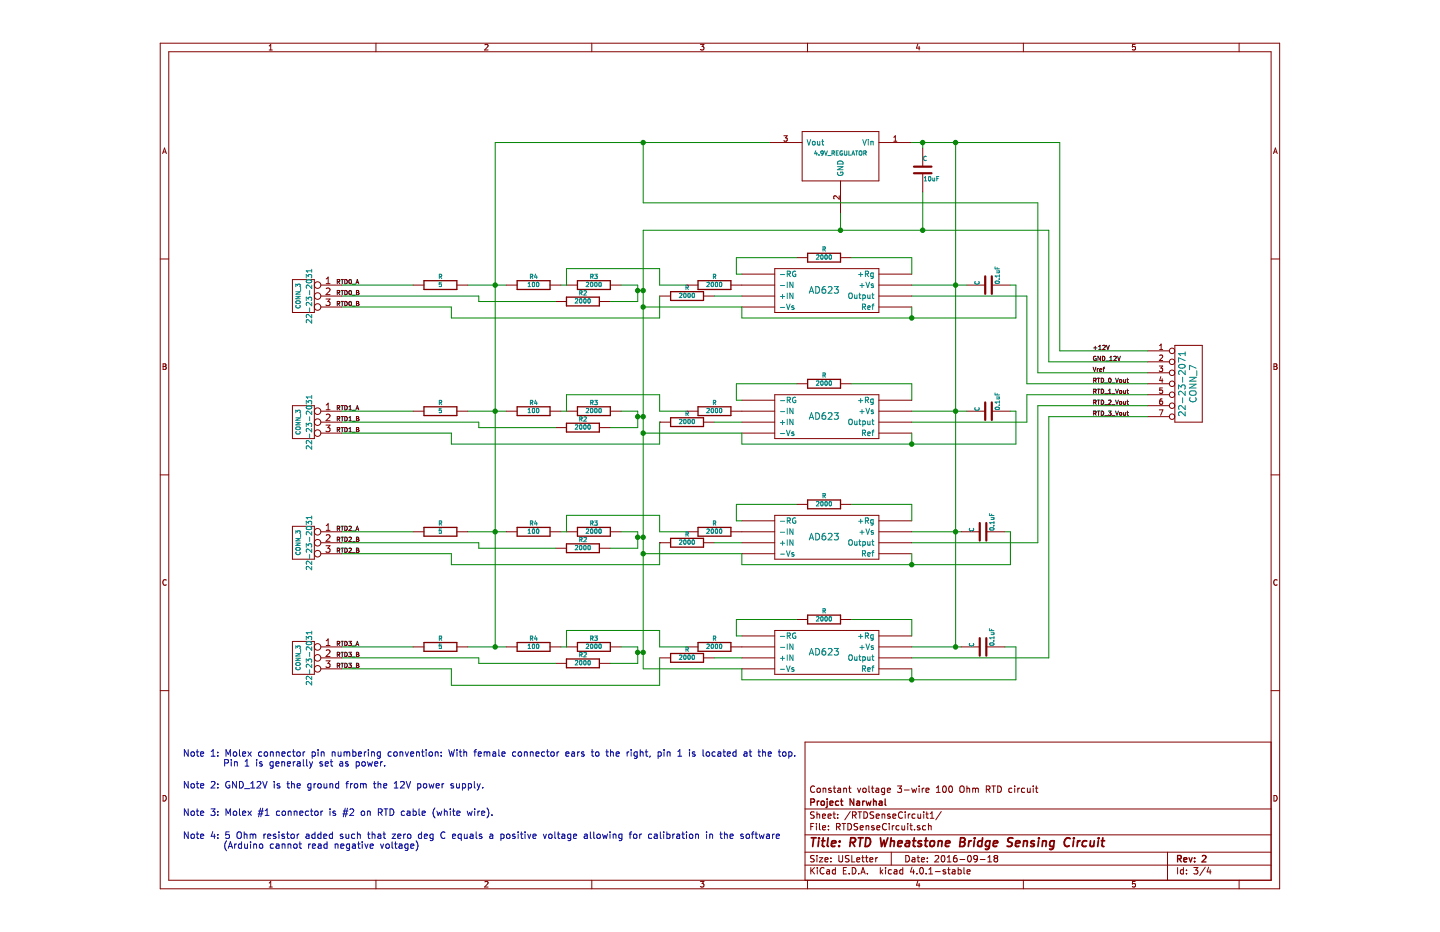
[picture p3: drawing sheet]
EESchema Schematic File Version 2
LIBS:Project_Narwhal_Electrical-rescue
LIBS:power
LIBS:device
LIBS:transistors
LIBS:conn
LIBS:linear
LIBS:regul
LIBS:74xx
LIBS:cmos4000
LIBS:adc-dac
LIBS:memory
LIBS:xilinx
LIBS:microcontrollers
LIBS:dsp
LIBS:microchip
LIBS:analog_switches
LIBS:motorola
LIBS:texas
LIBS:intel
LIBS:audio
LIBS:interface
LIBS:digital-audio
LIBS:philips
LIBS:display
LIBS:cypress
LIBS:siliconi
LIBS:opto
LIBS:atmel
LIBS:valves
LIBS:NarwhalLib
LIBS:Project_Narwhal_Electrical-cache
EELAYER 25 0
EELAYER END
$Descr USLetter 11000 8500
encoding utf-8
Sheet 4 4
Title "RTD Wheatstone Bridge Sensing Circuit"
Date "2016-09-18"
Rev "2"
Comp "Project Narwhal"
Comment1 "Constant voltage 3-wire 100 Ohm RTD circuit"
Comment2 ""
Comment3 ""
Comment4 ""
$EndDescr
$Comp
L CONN_3 22-23-2031
U 1 1
P 1700 2700
AR Path="/55E57BF5/55E5D538" Ref="22-23-2031"  Part="1" 
AR Path="/55E5C9A3/55E5D538" Ref="K?"  Part="1" 
AR Path="/55E62603/55E5D538" Ref="K"  Part="1" 
F 0 "K" V 1650 2700 50  0000 C CNN
F 1 "CONN_3" V 1750 2700 40  0000 C CNN
F 2 "" H 1700 2700 60  0000 C CNN
F 3 "" H 1700 2700 60  0000 C CNN
	1    1700 2700
	-1   0    0    -1  
$EndComp
$Comp
L CONN_3 22-23-2031
U 1 1
P 1700 3850
AR Path="/55E57BF5/55E5D545" Ref="22-23-2031"  Part="1" 
AR Path="/55E5C9A3/55E5D545" Ref="K?"  Part="1" 
AR Path="/55E62603/55E5D545" Ref="K"  Part="1" 
F 0 "K" V 1650 3850 50  0000 C CNN
F 1 "CONN_3" V 1750 3850 40  0000 C CNN
F 2 "" H 1700 3850 60  0000 C CNN
F 3 "" H 1700 3850 60  0000 C CNN
	1    1700 3850
	-1   0    0    -1  
$EndComp
$Comp
L CONN_3 22-23-2031
U 1 1
P 1700 4950
AR Path="/55E57BF5/55E5D54B" Ref="22-23-2031"  Part="1" 
AR Path="/55E5C9A3/55E5D54B" Ref="K?"  Part="1" 
AR Path="/55E62603/55E5D54B" Ref="K"  Part="1" 
F 0 "K" V 1650 4950 50  0000 C CNN
F 1 "CONN_3" V 1750 4950 40  0000 C CNN
F 2 "" H 1700 4950 60  0000 C CNN
F 3 "" H 1700 4950 60  0000 C CNN
	1    1700 4950
	-1   0    0    -1  
$EndComp
$Comp
L R-RESCUE-Project_Narwhal_Electrical R4
U 1 1
P 3800 2600
AR Path="/55E57BF5/55E5D562" Ref="R4"  Part="1" 
AR Path="/55E5C9A3/55E5D562" Ref="R?"  Part="1" 
AR Path="/55E62603/55E5D562" Ref="R"  Part="1" 
AR Path="/55E5D562" Ref="R?"  Part="1" 
F 0 "R" V 3880 2600 40  0000 C CNN
F 1 "100" V 3807 2601 40  0000 C CNN
F 2 "~" V 3730 2600 30  0000 C CNN
F 3 "~" H 3800 2600 30  0000 C CNN
	1    3800 2600
	0    -1   -1   0   
$EndComp
$Comp
L R-RESCUE-Project_Narwhal_Electrical R2
U 1 1
P 4250 2750
AR Path="/55E57BF5/55E5D56F" Ref="R2"  Part="1" 
AR Path="/55E5C9A3/55E5D56F" Ref="R?"  Part="1" 
AR Path="/55E62603/55E5D56F" Ref="R"  Part="1" 
AR Path="/55E5D56F" Ref="R?"  Part="1" 
F 0 "R" V 4330 2750 40  0000 C CNN
F 1 "2000" V 4257 2751 40  0000 C CNN
F 2 "~" V 4180 2750 30  0000 C CNN
F 3 "~" H 4250 2750 30  0000 C CNN
	1    4250 2750
	0    -1   -1   0   
$EndComp
$Comp
L R-RESCUE-Project_Narwhal_Electrical R3
U 1 1
P 4350 2600
AR Path="/55E57BF5/55E5D575" Ref="R3"  Part="1" 
AR Path="/55E5C9A3/55E5D575" Ref="R?"  Part="1" 
AR Path="/55E62603/55E5D575" Ref="R"  Part="1" 
AR Path="/55E5D575" Ref="R?"  Part="1" 
F 0 "R" V 4430 2600 40  0000 C CNN
F 1 "2000" V 4357 2601 40  0000 C CNN
F 2 "~" V 4280 2600 30  0000 C CNN
F 3 "~" H 4350 2600 30  0000 C CNN
	1    4350 2600
	0    -1   -1   0   
$EndComp
$Comp
L R-RESCUE-Project_Narwhal_Electrical R4
U 1 1
P 3800 3750
AR Path="/55E57BF5/55E5D5A4" Ref="R4"  Part="1" 
AR Path="/55E5C9A3/55E5D5A4" Ref="R?"  Part="1" 
AR Path="/55E62603/55E5D5A4" Ref="R"  Part="1" 
AR Path="/55E5D5A4" Ref="R?"  Part="1" 
F 0 "R" V 3880 3750 40  0000 C CNN
F 1 "100" V 3807 3751 40  0000 C CNN
F 2 "~" V 3730 3750 30  0000 C CNN
F 3 "~" H 3800 3750 30  0000 C CNN
	1    3800 3750
	0    -1   -1   0   
$EndComp
$Comp
L R-RESCUE-Project_Narwhal_Electrical R2
U 1 1
P 4250 3900
AR Path="/55E57BF5/55E5D5AA" Ref="R2"  Part="1" 
AR Path="/55E5C9A3/55E5D5AA" Ref="R?"  Part="1" 
AR Path="/55E62603/55E5D5AA" Ref="R"  Part="1" 
AR Path="/55E5D5AA" Ref="R?"  Part="1" 
F 0 "R" V 4330 3900 40  0000 C CNN
F 1 "2000" V 4257 3901 40  0000 C CNN
F 2 "~" V 4180 3900 30  0000 C CNN
F 3 "~" H 4250 3900 30  0000 C CNN
	1    4250 3900
	0    -1   -1   0   
$EndComp
$Comp
L R-RESCUE-Project_Narwhal_Electrical R3
U 1 1
P 4350 3750
AR Path="/55E57BF5/55E5D5B0" Ref="R3"  Part="1" 
AR Path="/55E5C9A3/55E5D5B0" Ref="R?"  Part="1" 
AR Path="/55E62603/55E5D5B0" Ref="R"  Part="1" 
AR Path="/55E5D5B0" Ref="R?"  Part="1" 
F 0 "R" V 4430 3750 40  0000 C CNN
F 1 "2000" V 4357 3751 40  0000 C CNN
F 2 "~" V 4280 3750 30  0000 C CNN
F 3 "~" H 4350 3750 30  0000 C CNN
	1    4350 3750
	0    -1   -1   0   
$EndComp
$Comp
L R-RESCUE-Project_Narwhal_Electrical R4
U 1 1
P 3800 4850
AR Path="/55E57BF5/55E5D5B9" Ref="R4"  Part="1" 
AR Path="/55E5C9A3/55E5D5B9" Ref="R?"  Part="1" 
AR Path="/55E62603/55E5D5B9" Ref="R"  Part="1" 
AR Path="/55E5D5B9" Ref="R?"  Part="1" 
F 0 "R" V 3880 4850 40  0000 C CNN
F 1 "100" V 3807 4851 40  0000 C CNN
F 2 "~" V 3730 4850 30  0000 C CNN
F 3 "~" H 3800 4850 30  0000 C CNN
	1    3800 4850
	0    -1   -1   0   
$EndComp
$Comp
L R-RESCUE-Project_Narwhal_Electrical R2
U 1 1
P 4250 5000
AR Path="/55E57BF5/55E5D5BF" Ref="R2"  Part="1" 
AR Path="/55E5C9A3/55E5D5BF" Ref="R?"  Part="1" 
AR Path="/55E62603/55E5D5BF" Ref="R"  Part="1" 
AR Path="/55E5D5BF" Ref="R?"  Part="1" 
F 0 "R" V 4330 5000 40  0000 C CNN
F 1 "2000" V 4257 5001 40  0000 C CNN
F 2 "~" V 4180 5000 30  0000 C CNN
F 3 "~" H 4250 5000 30  0000 C CNN
	1    4250 5000
	0    -1   -1   0   
$EndComp
$Comp
L R-RESCUE-Project_Narwhal_Electrical R3
U 1 1
P 4350 4850
AR Path="/55E57BF5/55E5D5C5" Ref="R3"  Part="1" 
AR Path="/55E5C9A3/55E5D5C5" Ref="R?"  Part="1" 
AR Path="/55E62603/55E5D5C5" Ref="R"  Part="1" 
AR Path="/55E5D5C5" Ref="R?"  Part="1" 
F 0 "R" V 4430 4850 40  0000 C CNN
F 1 "2000" V 4357 4851 40  0000 C CNN
F 2 "~" V 4280 4850 30  0000 C CNN
F 3 "~" H 4350 4850 30  0000 C CNN
	1    4350 4850
	0    -1   -1   0   
$EndComp
$Comp
L CONN_3 22-23-2031
U 1 1
P 1700 6000
AR Path="/55E57BF5/55E5D6DF" Ref="22-23-2031"  Part="1" 
AR Path="/55E5C9A3/55E5D6DF" Ref="K?"  Part="1" 
AR Path="/55E62603/55E5D6DF" Ref="K"  Part="1" 
F 0 "K" V 1650 6000 50  0000 C CNN
F 1 "CONN_3" V 1750 6000 40  0000 C CNN
F 2 "" H 1700 6000 60  0000 C CNN
F 3 "" H 1700 6000 60  0000 C CNN
	1    1700 6000
	-1   0    0    -1  
$EndComp
$Comp
L R-RESCUE-Project_Narwhal_Electrical R4
U 1 1
P 3800 5900
AR Path="/55E57BF5/55E5D6E5" Ref="R4"  Part="1" 
AR Path="/55E5C9A3/55E5D6E5" Ref="R?"  Part="1" 
AR Path="/55E62603/55E5D6E5" Ref="R"  Part="1" 
AR Path="/55E5D6E5" Ref="R?"  Part="1" 
F 0 "R" V 3880 5900 40  0000 C CNN
F 1 "100" V 3807 5901 40  0000 C CNN
F 2 "~" V 3730 5900 30  0000 C CNN
F 3 "~" H 3800 5900 30  0000 C CNN
	1    3800 5900
	0    -1   -1   0   
$EndComp
$Comp
L R-RESCUE-Project_Narwhal_Electrical R2
U 1 1
P 4250 6050
AR Path="/55E57BF5/55E5D6EB" Ref="R2"  Part="1" 
AR Path="/55E5C9A3/55E5D6EB" Ref="R?"  Part="1" 
AR Path="/55E62603/55E5D6EB" Ref="R"  Part="1" 
AR Path="/55E5D6EB" Ref="R?"  Part="1" 
F 0 "R" V 4330 6050 40  0000 C CNN
F 1 "2000" V 4257 6051 40  0000 C CNN
F 2 "~" V 4180 6050 30  0000 C CNN
F 3 "~" H 4250 6050 30  0000 C CNN
	1    4250 6050
	0    -1   -1   0   
$EndComp
$Comp
L R-RESCUE-Project_Narwhal_Electrical R3
U 1 1
P 4350 5900
AR Path="/55E57BF5/55E5D6F1" Ref="R3"  Part="1" 
AR Path="/55E5C9A3/55E5D6F1" Ref="R?"  Part="1" 
AR Path="/55E62603/55E5D6F1" Ref="R"  Part="1" 
AR Path="/55E5D6F1" Ref="R?"  Part="1" 
F 0 "R" V 4430 5900 40  0000 C CNN
F 1 "2000" V 4357 5901 40  0000 C CNN
F 2 "~" V 4280 5900 30  0000 C CNN
F 3 "~" H 4350 5900 30  0000 C CNN
	1    4350 5900
	0    -1   -1   0   
$EndComp
$Comp
L AD623 U?
U 1 1
P 6450 2650
AR Path="/55E57BF5/55E5D9AD" Ref="U?"  Part="1" 
AR Path="/55E5C9A3/55E5D9AD" Ref="U?"  Part="1" 
AR Path="/55E62603/55E5D9AD" Ref="U?"  Part="1" 
F 0 "U?" H 6450 2650 60  0001 C CNN
F 1 "AD623" H 6450 2650 60  0000 C CNN
F 2 "" H 6450 2650 60  0000 C CNN
F 3 "" H 6450 2650 60  0000 C CNN
	1    6450 2650
	1    0    0    -1  
$EndComp
$Comp
L R-RESCUE-Project_Narwhal_Electrical R
U 1 1
P 6450 2350
AR Path="/55E57BF5/55E5DAAC" Ref="R"  Part="1" 
AR Path="/55E5C9A3/55E5DAAC" Ref="R?"  Part="1" 
AR Path="/55E62603/55E5DAAC" Ref="R"  Part="1" 
AR Path="/55E5DAAC" Ref="R?"  Part="1" 
F 0 "R" V 6530 2350 40  0000 C CNN
F 1 "2000" V 6457 2351 40  0000 C CNN
F 2 "~" V 6380 2350 30  0000 C CNN
F 3 "~" H 6450 2350 30  0000 C CNN
	1    6450 2350
	0    -1   -1   0   
$EndComp
$Comp
L AD623 U?
U 1 1
P 6450 3800
AR Path="/55E57BF5/55E5DBED" Ref="U?"  Part="1" 
AR Path="/55E5C9A3/55E5DBED" Ref="U?"  Part="1" 
AR Path="/55E62603/55E5DBED" Ref="U?"  Part="1" 
F 0 "U?" H 6450 3800 60  0001 C CNN
F 1 "AD623" H 6450 3800 60  0000 C CNN
F 2 "" H 6450 3800 60  0000 C CNN
F 3 "" H 6450 3800 60  0000 C CNN
	1    6450 3800
	1    0    0    -1  
$EndComp
$Comp
L R-RESCUE-Project_Narwhal_Electrical R
U 1 1
P 6450 3500
AR Path="/55E57BF5/55E5DBF5" Ref="R"  Part="1" 
AR Path="/55E5C9A3/55E5DBF5" Ref="R?"  Part="1" 
AR Path="/55E62603/55E5DBF5" Ref="R"  Part="1" 
AR Path="/55E5DBF5" Ref="R?"  Part="1" 
F 0 "R" V 6530 3500 40  0000 C CNN
F 1 "2000" V 6457 3501 40  0000 C CNN
F 2 "~" V 6380 3500 30  0000 C CNN
F 3 "~" H 6450 3500 30  0000 C CNN
	1    6450 3500
	0    -1   -1   0   
$EndComp
$Comp
L AD623 U?
U 1 1
P 6450 4900
AR Path="/55E57BF5/55E5DC01" Ref="U?"  Part="1" 
AR Path="/55E5C9A3/55E5DC01" Ref="U?"  Part="1" 
AR Path="/55E62603/55E5DC01" Ref="U?"  Part="1" 
F 0 "U?" H 6450 4900 60  0001 C CNN
F 1 "AD623" H 6450 4900 60  0000 C CNN
F 2 "" H 6450 4900 60  0000 C CNN
F 3 "" H 6450 4900 60  0000 C CNN
	1    6450 4900
	1    0    0    -1  
$EndComp
$Comp
L R-RESCUE-Project_Narwhal_Electrical R
U 1 1
P 6450 4600
AR Path="/55E57BF5/55E5DC09" Ref="R"  Part="1" 
AR Path="/55E5C9A3/55E5DC09" Ref="R?"  Part="1" 
AR Path="/55E62603/55E5DC09" Ref="R"  Part="1" 
AR Path="/55E5DC09" Ref="R?"  Part="1" 
F 0 "R" V 6530 4600 40  0000 C CNN
F 1 "2000" V 6457 4601 40  0000 C CNN
F 2 "~" V 6380 4600 30  0000 C CNN
F 3 "~" H 6450 4600 30  0000 C CNN
	1    6450 4600
	0    -1   -1   0   
$EndComp
$Comp
L AD623 U?
U 1 1
P 6450 5950
AR Path="/55E57BF5/55E5DC15" Ref="U?"  Part="1" 
AR Path="/55E5C9A3/55E5DC15" Ref="U?"  Part="1" 
AR Path="/55E62603/55E5DC15" Ref="U?"  Part="1" 
F 0 "U?" H 6450 5950 60  0001 C CNN
F 1 "AD623" H 6450 5950 60  0000 C CNN
F 2 "" H 6450 5950 60  0000 C CNN
F 3 "" H 6450 5950 60  0000 C CNN
	1    6450 5950
	1    0    0    -1  
$EndComp
$Comp
L R-RESCUE-Project_Narwhal_Electrical R
U 1 1
P 6450 5650
AR Path="/55E57BF5/55E5DC1D" Ref="R"  Part="1" 
AR Path="/55E5C9A3/55E5DC1D" Ref="R?"  Part="1" 
AR Path="/55E62603/55E5DC1D" Ref="R"  Part="1" 
AR Path="/55E5DC1D" Ref="R?"  Part="1" 
F 0 "R" V 6530 5650 40  0000 C CNN
F 1 "2000" V 6457 5651 40  0000 C CNN
F 2 "~" V 6380 5650 30  0000 C CNN
F 3 "~" H 6450 5650 30  0000 C CNN
	1    6450 5650
	0    -1   -1   0   
$EndComp
$Comp
L 4.9V_REGULATOR U?
U 1 1
P 6600 1400
AR Path="/55E57BF5/55E5E83D" Ref="U?"  Part="1" 
AR Path="/55E5C9A3/55E5E83D" Ref="U?"  Part="1" 
AR Path="/55E62603/55E5E83D" Ref="U?"  Part="1" 
F 0 "U?" H 6600 1400 39  0001 C CNN
F 1 "4.9V_REGULATOR" H 6600 1400 39  0000 C CNN
F 2 "" H 6600 1400 60  0000 C CNN
F 3 "" H 6600 1400 60  0000 C CNN
	1    6600 1400
	-1   0    0    -1  
$EndComp
Text Label 2000 2600 0    39   ~ 0
RTD0_A
Text Label 2000 2700 0    39   ~ 0
RTD0_B
Text Label 2000 2800 0    39   ~ 0
RTD0_B
Text Label 2000 3750 0    39   ~ 0
RTD1_A
Text Label 2000 3850 0    39   ~ 0
RTD1_B
Text Label 2000 3950 0    39   ~ 0
RTD1_B
Text Label 2000 4850 0    39   ~ 0
RTD2_A
Text Label 2000 4950 0    39   ~ 0
RTD2_B
Text Label 2000 5050 0    39   ~ 0
RTD2_B
Text Label 2000 5900 0    39   ~ 0
RTD3_A
Text Label 2000 6000 0    39   ~ 0
RTD3_B
Text Label 2000 6100 0    39   ~ 0
RTD3_B
Text Label 8900 3400 0    39   ~ 0
Vref
Text Label 8900 3500 0    39   ~ 0
RTD_0_Vout
Text Label 8900 3600 0    39   ~ 0
RTD_1_Vout
Text Label 8900 3700 0    39   ~ 0
RTD_2_Vout
Text Label 8900 3800 0    39   ~ 0
RTD_3_Vout
$Comp
L CONN_7 22-23-2071
U 1 1
P 9750 3500
AR Path="/55E57BF5/561AA936" Ref="22-23-2071"  Part="1" 
AR Path="/55E62603/561AA936" Ref="P"  Part="1" 
F 0 "P" V 9720 3500 60  0000 C CNN
F 1 "CONN_7" V 9820 3500 60  0000 C CNN
F 2 "" H 9750 3500 60  0000 C CNN
F 3 "" H 9750 3500 60  0000 C CNN
	1    9750 3500
	1    0    0    -1  
$EndComp
Text Label 8900 3300 0    39   ~ 0
GND_12V
$Comp
L R-RESCUE-Project_Narwhal_Electrical R
U 1 1
P 2950 2600
AR Path="/55E57BF5/561AB7E5" Ref="R"  Part="1" 
AR Path="/55E62603/561AB7E5" Ref="R"  Part="1" 
AR Path="/561AB7E5" Ref="R?"  Part="1" 
F 0 "R" V 3030 2600 40  0000 C CNN
F 1 "5" V 2957 2601 40  0000 C CNN
F 2 "~" V 2880 2600 30  0000 C CNN
F 3 "~" H 2950 2600 30  0000 C CNN
	1    2950 2600
	0    -1   -1   0   
$EndComp
$Comp
L R-RESCUE-Project_Narwhal_Electrical R
U 1 1
P 2950 3750
AR Path="/55E57BF5/561AB7EB" Ref="R"  Part="1" 
AR Path="/55E62603/561AB7EB" Ref="R"  Part="1" 
AR Path="/561AB7EB" Ref="R?"  Part="1" 
F 0 "R" V 3030 3750 40  0000 C CNN
F 1 "5" V 2957 3751 40  0000 C CNN
F 2 "~" V 2880 3750 30  0000 C CNN
F 3 "~" H 2950 3750 30  0000 C CNN
	1    2950 3750
	0    -1   -1   0   
$EndComp
$Comp
L R-RESCUE-Project_Narwhal_Electrical R
U 1 1
P 2950 4850
AR Path="/55E57BF5/561AB7F1" Ref="R"  Part="1" 
AR Path="/55E62603/561AB7F1" Ref="R"  Part="1" 
AR Path="/561AB7F1" Ref="R?"  Part="1" 
F 0 "R" V 3030 4850 40  0000 C CNN
F 1 "5" V 2957 4851 40  0000 C CNN
F 2 "~" V 2880 4850 30  0000 C CNN
F 3 "~" H 2950 4850 30  0000 C CNN
	1    2950 4850
	0    -1   -1   0   
$EndComp
$Comp
L R-RESCUE-Project_Narwhal_Electrical R
U 1 1
P 2950 5900
AR Path="/55E62603/561AB7F7" Ref="R"  Part="1" 
AR Path="/55E57BF5/561AB7F7" Ref="R"  Part="1" 
AR Path="/561AB7F7" Ref="R?"  Part="1" 
F 0 "R" V 3030 5900 40  0000 C CNN
F 1 "5" V 2957 5901 40  0000 C CNN
F 2 "~" V 2880 5900 30  0000 C CNN
F 3 "~" H 2950 5900 30  0000 C CNN
	1    2950 5900
	0    -1   -1   0   
$EndComp
Text Label 8900 3200 0    39   ~ 0
+12V
$Comp
L C-RESCUE-Project_Narwhal_Electrical C
U 1 1
P 7950 2600
AR Path="/55E57BF5/56403D01" Ref="C"  Part="1" 
AR Path="/55E62603/56403D01" Ref="C"  Part="1" 
AR Path="/56403D01" Ref="C"  Part="1" 
F 0 "C" H 7950 2700 40  0000 L CNN
F 1 "0.1uF" H 7956 2515 40  0000 L CNN
F 2 "~" H 7988 2450 30  0000 C CNN
F 3 "~" H 7950 2600 60  0000 C CNN
	1    7950 2600
	0    -1   -1   0   
$EndComp
$Comp
L C-RESCUE-Project_Narwhal_Electrical C
U 1 1
P 7950 3750
AR Path="/55E57BF5/56403F9B" Ref="C"  Part="1" 
AR Path="/55E62603/56403F9B" Ref="C"  Part="1" 
AR Path="/56403F9B" Ref="C?"  Part="1" 
F 0 "C" H 7950 3850 40  0000 L CNN
F 1 "0.1uF" H 7956 3665 40  0000 L CNN
F 2 "~" H 7988 3600 30  0000 C CNN
F 3 "~" H 7950 3750 60  0000 C CNN
	1    7950 3750
	0    -1   -1   0   
$EndComp
$Comp
L C-RESCUE-Project_Narwhal_Electrical C
U 1 1
P 7900 4850
AR Path="/55E57BF5/56403FA1" Ref="C"  Part="1" 
AR Path="/55E62603/56403FA1" Ref="C"  Part="1" 
AR Path="/56403FA1" Ref="C?"  Part="1" 
F 0 "C" H 7900 4950 40  0000 L CNN
F 1 "0.1uF" H 7906 4765 40  0000 L CNN
F 2 "~" H 7938 4700 30  0000 C CNN
F 3 "~" H 7900 4850 60  0000 C CNN
	1    7900 4850
	0    -1   -1   0   
$EndComp
$Comp
L C-RESCUE-Project_Narwhal_Electrical C
U 1 1
P 7900 5900
AR Path="/55E57BF5/56403FA7" Ref="C"  Part="1" 
AR Path="/55E62603/56403FA7" Ref="C"  Part="1" 
F 0 "C" H 7900 6000 40  0000 L CNN
F 1 "0.1uF" H 7906 5815 40  0000 L CNN
F 2 "~" H 7938 5750 30  0000 C CNN
F 3 "~" H 7900 5900 60  0000 C CNN
	1    7900 5900
	0    -1   -1   0   
$EndComp
$Comp
L C-RESCUE-Project_Narwhal_Electrical C
U 1 1
P 7350 1550
AR Path="/55E57BF5/57DEC465" Ref="C"  Part="1" 
AR Path="/55E62603/57DEC465" Ref="C"  Part="1" 
F 0 "C" H 7350 1650 40  0000 L CNN
F 1 "10uF" H 7356 1465 40  0000 L CNN
F 2 "~" H 7388 1400 30  0000 C CNN
F 3 "~" H 7350 1550 60  0000 C CNN
	1    7350 1550
	1    0    0    -1  
$EndComp
$Comp
L R-RESCUE-Project_Narwhal_Electrical R
U 1 1
P 5450 5900
AR Path="/55E57BF5/57DF551F" Ref="R"  Part="1" 
AR Path="/55E62603/57DF551F" Ref="R"  Part="1" 
F 0 "R" V 5530 5900 40  0000 C CNN
F 1 "2000" V 5457 5901 40  0000 C CNN
F 2 "~" V 5380 5900 30  0000 C CNN
F 3 "~" H 5450 5900 30  0000 C CNN
	1    5450 5900
	0    -1   -1   0   
$EndComp
$Comp
L R-RESCUE-Project_Narwhal_Electrical R
U 1 1
P 5200 6000
AR Path="/55E57BF5/57DF560A" Ref="R"  Part="1" 
AR Path="/55E62603/57DF560A" Ref="R"  Part="1" 
F 0 "R" V 5280 6000 40  0000 C CNN
F 1 "2000" V 5207 6001 40  0000 C CNN
F 2 "~" V 5130 6000 30  0000 C CNN
F 3 "~" H 5200 6000 30  0000 C CNN
	1    5200 6000
	0    -1   -1   0   
$EndComp
Wire Wire Line
	4050 2600 4100 2600
Wire Wire Line
	2050 2600 2700 2600
Wire Wire Line
	3200 2600 3450 2600
Wire Wire Line
	3450 2600 3550 2600
Wire Wire Line
	4750 2750 4500 2750
Wire Wire Line
	4750 2600 4750 2650
Wire Wire Line
	4750 2650 4750 2750
Wire Wire Line
	4750 2600 4600 2600
Wire Wire Line
	4800 2650 4750 2650
Connection ~ 4750 2650
Wire Wire Line
	4050 3750 4100 3750
Wire Wire Line
	4750 3900 4500 3900
Wire Wire Line
	4050 4850 4100 4850
Wire Wire Line
	4750 5000 4500 5000
Wire Wire Line
	2050 3750 2700 3750
Wire Wire Line
	3200 3750 3450 3750
Wire Wire Line
	3450 3750 3550 3750
Wire Wire Line
	4600 3750 4750 3750
Wire Wire Line
	4750 3750 4750 3800
Wire Wire Line
	4750 3800 4750 3900
Wire Wire Line
	2050 4850 2700 4850
Wire Wire Line
	3200 4850 3450 4850
Wire Wire Line
	3450 4850 3550 4850
Wire Wire Line
	4600 4850 4750 4850
Wire Wire Line
	4750 4850 4750 4900
Wire Wire Line
	4750 4900 4750 5000
Wire Wire Line
	4800 3800 4750 3800
Connection ~ 4750 3800
Connection ~ 4800 2650
Wire Wire Line
	4800 4900 4750 4900
Connection ~ 4750 4900
Connection ~ 4800 3800
Wire Wire Line
	4050 5900 4100 5900
Wire Wire Line
	4750 6050 4500 6050
Wire Wire Line
	2050 5900 2700 5900
Wire Wire Line
	3200 5900 3450 5900
Wire Wire Line
	3450 5900 3550 5900
Wire Wire Line
	4600 5900 4750 5900
Wire Wire Line
	4750 5900 4750 5950
Wire Wire Line
	4750 5950 4750 6050
Wire Wire Line
	4800 5950 4750 5950
Connection ~ 4750 5950
Connection ~ 4800 4900
Connection ~ 3450 3750
Connection ~ 3450 4850
Wire Wire Line
	3300 2700 3300 2750
Wire Wire Line
	3300 2750 4000 2750
Wire Wire Line
	2050 2700 3300 2700
Wire Wire Line
	2050 3850 3300 3850
Wire Wire Line
	3300 3850 3300 3900
Wire Wire Line
	3300 3900 4000 3900
Wire Wire Line
	2050 4950 3300 4950
Wire Wire Line
	3300 4950 3300 5000
Wire Wire Line
	3300 5000 4000 5000
Wire Wire Line
	2050 6000 3300 6000
Wire Wire Line
	3300 6000 3300 6050
Wire Wire Line
	3300 6050 4000 6050
Wire Wire Line
	4100 2600 4100 2450
Wire Wire Line
	3050 2800 3050 2900
Wire Wire Line
	3050 2900 4950 2900
Wire Wire Line
	4950 2900 4950 2700
Wire Wire Line
	4100 2450 4950 2450
Wire Wire Line
	4950 2450 4950 2600
Wire Wire Line
	5700 2500 5650 2500
Wire Wire Line
	5650 2500 5650 2350
Wire Wire Line
	5650 2350 6200 2350
Wire Wire Line
	4950 3750 5200 3750
Wire Wire Line
	4950 3850 4950 3850
Wire Wire Line
	5700 3650 5650 3650
Wire Wire Line
	5650 3650 5650 3500
Wire Wire Line
	5650 3500 6200 3500
Wire Wire Line
	4950 4850 5200 4850
Wire Wire Line
	4950 4950 4950 4950
Wire Wire Line
	5700 4750 5650 4750
Wire Wire Line
	5650 4750 5650 4600
Wire Wire Line
	5650 4600 6200 4600
Wire Wire Line
	4950 5900 5200 5900
Wire Wire Line
	5700 5800 5650 5800
Wire Wire Line
	5650 5800 5650 5650
Wire Wire Line
	5650 5650 6200 5650
Wire Wire Line
	4950 3750 4950 3600
Wire Wire Line
	4950 3600 4100 3600
Wire Wire Line
	4100 3600 4100 3750
Wire Wire Line
	4950 4050 4950 3850
Wire Wire Line
	3050 4050 4950 4050
Wire Wire Line
	3050 3950 3050 4050
Wire Wire Line
	4950 4850 4950 4700
Wire Wire Line
	4950 4700 4100 4700
Wire Wire Line
	4100 4700 4100 4850
Wire Wire Line
	4950 5150 4950 4950
Wire Wire Line
	3050 5150 4950 5150
Wire Wire Line
	3050 5150 3050 5050
Wire Wire Line
	4950 5900 4950 5750
Wire Wire Line
	4950 5750 4100 5750
Wire Wire Line
	4100 5750 4100 5900
Wire Wire Line
	4950 6250 4950 6000
Wire Wire Line
	3050 6250 4950 6250
Wire Wire Line
	3050 6250 3050 6100
Wire Wire Line
	4950 2600 5200 2600
Wire Wire Line
	7250 2700 8300 2700
Wire Wire Line
	7250 4950 8400 4950
Wire Wire Line
	7250 4850 7650 4850
Wire Wire Line
	7650 4850 7700 4850
Connection ~ 7650 4850
Wire Wire Line
	4800 6100 5700 6100
Connection ~ 4800 5950
Wire Wire Line
	7250 5050 7250 5150
Wire Wire Line
	5700 5150 7250 5150
Wire Wire Line
	7250 5150 8150 5150
Wire Wire Line
	5700 5150 5700 5050
Wire Wire Line
	7250 6100 7250 6200
Wire Wire Line
	5700 6200 7250 6200
Wire Wire Line
	7250 6200 8200 6200
Wire Wire Line
	5700 6100 5700 6200
Wire Wire Line
	7250 3950 7250 4050
Wire Wire Line
	5700 4050 7250 4050
Wire Wire Line
	7250 4050 8200 4050
Wire Wire Line
	5700 4050 5700 3950
Wire Wire Line
	7250 2800 7250 2900
Wire Wire Line
	5700 2900 7250 2900
Wire Wire Line
	7250 2900 8200 2900
Wire Wire Line
	5700 2900 5700 2800
Wire Wire Line
	5700 2800 4800 2800
Connection ~ 4800 2800
Wire Wire Line
	5700 3950 4800 3950
Connection ~ 4800 3950
Wire Wire Line
	5700 5050 4800 5050
Connection ~ 4800 5050
Wire Wire Line
	2050 2800 3050 2800
Wire Wire Line
	2050 3950 3050 3950
Wire Wire Line
	3050 5050 2050 5050
Wire Wire Line
	3050 6100 2050 6100
Wire Wire Line
	8500 3300 9400 3300
Wire Wire Line
	4800 2100 6600 2100
Wire Wire Line
	6600 2100 7350 2100
Wire Wire Line
	7350 2100 8500 2100
Wire Wire Line
	8500 2100 8500 3300
Wire Wire Line
	8600 3200 9400 3200
Wire Wire Line
	8600 1300 8600 3200
Connection ~ 3450 2600
Connection ~ 3450 5900
Wire Wire Line
	7250 1300 7350 1300
Wire Wire Line
	7350 1300 7650 1300
Wire Wire Line
	7650 1300 8600 1300
Wire Wire Line
	6600 1950 6600 2100
Connection ~ 6600 2100
Wire Wire Line
	3450 1300 4800 1300
Wire Wire Line
	4800 1300 5950 1300
Connection ~ 7250 2900
Wire Wire Line
	4800 2100 4800 2650
Wire Wire Line
	4800 2650 4800 2800
Wire Wire Line
	4800 2800 4800 3800
Wire Wire Line
	4800 3800 4800 3950
Wire Wire Line
	4800 3950 4800 4900
Wire Wire Line
	4800 4900 4800 5050
Wire Wire Line
	4800 5050 4800 5950
Wire Wire Line
	4800 5950 4800 6100
Connection ~ 7250 4050
Connection ~ 7250 5150
Connection ~ 7250 6200
Wire Wire Line
	9400 3400 8400 3400
Wire Wire Line
	8400 3400 8400 1850
Wire Wire Line
	8400 1850 4800 1850
Wire Wire Line
	4800 1850 4800 1300
Connection ~ 4800 1300
Wire Wire Line
	8300 2700 8300 3500
Wire Wire Line
	8300 3500 9400 3500
Wire Wire Line
	7250 3850 8300 3850
Wire Wire Line
	8300 3850 8300 3600
Wire Wire Line
	8300 3600 9400 3600
Wire Wire Line
	8400 4950 8400 3700
Wire Wire Line
	8400 3700 9400 3700
Wire Wire Line
	7250 6000 8500 6000
Wire Wire Line
	8500 6000 8500 3800
Wire Wire Line
	8500 3800 9400 3800
Wire Wire Line
	8150 5150 8150 4850
Wire Wire Line
	8150 4850 8100 4850
Wire Wire Line
	8200 4050 8200 3750
Wire Wire Line
	8200 3750 8150 3750
Wire Wire Line
	7250 3750 7650 3750
Wire Wire Line
	7650 3750 7750 3750
Wire Wire Line
	8200 2900 8200 2600
Wire Wire Line
	8200 2600 8150 2600
Wire Wire Line
	7250 2600 7650 2600
Wire Wire Line
	7650 2600 7750 2600
Wire Wire Line
	6700 2350 7250 2350
Wire Wire Line
	7250 2350 7250 2500
Wire Wire Line
	6700 3500 7250 3500
Wire Wire Line
	7250 3500 7250 3650
Wire Wire Line
	6700 4600 7250 4600
Wire Wire Line
	7250 4600 7250 4750
Wire Wire Line
	7250 5900 7650 5900
Wire Wire Line
	7650 5900 7700 5900
Wire Wire Line
	8100 5900 8200 5900
Wire Wire Line
	8200 5900 8200 6200
Wire Wire Line
	7650 1300 7650 2600
Wire Wire Line
	7650 2600 7650 3750
Wire Wire Line
	7650 3750 7650 4850
Wire Wire Line
	7650 4850 7650 5900
Connection ~ 7650 5900
Connection ~ 7650 3750
Connection ~ 7650 2600
Connection ~ 7650 1300
Wire Wire Line
	3450 1300 3450 2600
Wire Wire Line
	3450 2600 3450 3750
Wire Wire Line
	3450 3750 3450 4850
Wire Wire Line
	3450 4850 3450 5900
Wire Wire Line
	6700 5650 7250 5650
Wire Wire Line
	7250 5650 7250 5800
Wire Wire Line
	7350 1350 7350 1300
Connection ~ 7350 1300
Wire Wire Line
	7350 1750 7350 2100
Connection ~ 7350 2100
Wire Wire Line
	5450 6000 5700 6000
$Comp
L R-RESCUE-Project_Narwhal_Electrical R
U 1 1
P 5450 4850
AR Path="/55E57BF5/57DF85ED" Ref="R"  Part="1" 
AR Path="/55E62603/57DF85ED" Ref="R"  Part="1" 
F 0 "R" V 5530 4850 40  0000 C CNN
F 1 "2000" V 5457 4851 40  0000 C CNN
F 2 "~" V 5380 4850 30  0000 C CNN
F 3 "~" H 5450 4850 30  0000 C CNN
	1    5450 4850
	0    -1   -1   0   
$EndComp
$Comp
L R-RESCUE-Project_Narwhal_Electrical R
U 1 1
P 5200 4950
AR Path="/55E57BF5/57DF86B6" Ref="R"  Part="1" 
AR Path="/55E62603/57DF86B6" Ref="R"  Part="1" 
F 0 "R" V 5280 4950 40  0000 C CNN
F 1 "2000" V 5207 4951 40  0000 C CNN
F 2 "~" V 5130 4950 30  0000 C CNN
F 3 "~" H 5200 4950 30  0000 C CNN
	1    5200 4950
	0    -1   -1   0   
$EndComp
$Comp
L R-RESCUE-Project_Narwhal_Electrical R
U 1 1
P 5200 3850
AR Path="/55E57BF5/57DF910E" Ref="R"  Part="1" 
AR Path="/55E62603/57DF910E" Ref="R"  Part="1" 
F 0 "R" V 5280 3850 40  0000 C CNN
F 1 "2000" V 5207 3851 40  0000 C CNN
F 2 "~" V 5130 3850 30  0000 C CNN
F 3 "~" H 5200 3850 30  0000 C CNN
	1    5200 3850
	0    -1   -1   0   
$EndComp
$Comp
L R-RESCUE-Project_Narwhal_Electrical R
U 1 1
P 5450 3750
AR Path="/55E57BF5/57DF919F" Ref="R"  Part="1" 
AR Path="/55E62603/57DF919F" Ref="R"  Part="1" 
F 0 "R" V 5530 3750 40  0000 C CNN
F 1 "2000" V 5457 3751 40  0000 C CNN
F 2 "~" V 5380 3750 30  0000 C CNN
F 3 "~" H 5450 3750 30  0000 C CNN
	1    5450 3750
	0    -1   -1   0   
$EndComp
$Comp
L R-RESCUE-Project_Narwhal_Electrical R
U 1 1
P 5200 2700
AR Path="/55E57BF5/57DF97AD" Ref="R"  Part="1" 
AR Path="/55E62603/57DF97AD" Ref="R"  Part="1" 
F 0 "R" V 5280 2700 40  0000 C CNN
F 1 "2000" V 5207 2701 40  0000 C CNN
F 2 "~" V 5130 2700 30  0000 C CNN
F 3 "~" H 5200 2700 30  0000 C CNN
	1    5200 2700
	0    -1   -1   0   
$EndComp
$Comp
L R-RESCUE-Project_Narwhal_Electrical R
U 1 1
P 5450 2600
AR Path="/55E57BF5/57DF9858" Ref="R"  Part="1" 
AR Path="/55E62603/57DF9858" Ref="R"  Part="1" 
F 0 "R" V 5530 2600 40  0000 C CNN
F 1 "2000" V 5457 2601 40  0000 C CNN
F 2 "~" V 5380 2600 30  0000 C CNN
F 3 "~" H 5450 2600 30  0000 C CNN
	1    5450 2600
	0    -1   -1   0   
$EndComp
Wire Wire Line
	5450 4950 5700 4950
Wire Wire Line
	5450 3850 5700 3850
Wire Wire Line
	5450 2700 5700 2700
Text Notes 600  7450 0    60   ~ 0
Note 3: Molex #1 connector is #2 on RTD cable (white wire).
Text Notes 600  7750 0    60   ~ 0
Note 4: 5 Ohm resistor added such that zero deg C equals a positive voltage allowing for calibration in the software\n        (Arduino cannot read negative voltage)
Text Notes 600  7000 0    60   ~ 0
Note 1: Molex connector pin numbering convention: With female connector ears to the right, pin 1 is located at the top.\n        Pin 1 is generally set as power.
Text Notes 600  7200 0    60   ~ 0
Note 2: GND_12V is the ground from the 12V power supply.
$EndSCHEMATC
